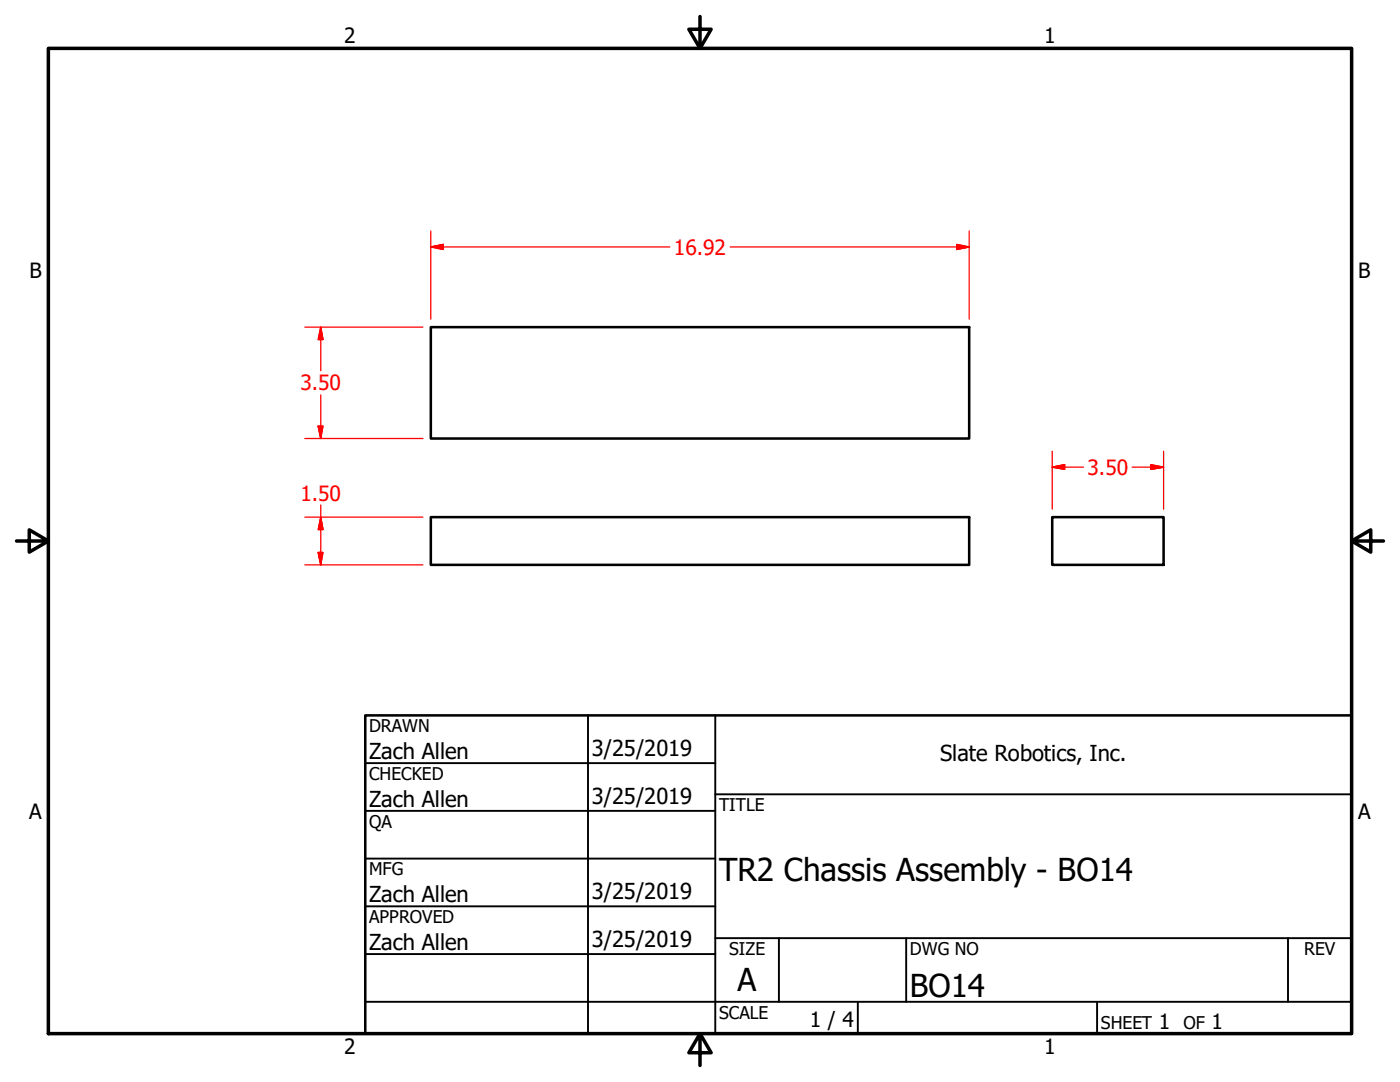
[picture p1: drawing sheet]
<svg xmlns="http://www.w3.org/2000/svg" width="279mm" height="216mm" viewBox="0 0 279 216" stroke-linecap="round" stroke-linejoin="round" font-family="sans-serif">
<!-- layer: Visible (ANSI) -->
<path d="M86 65.3h107.4v22.2h-107.4zM86 103.2h107.4v9.5h-107.4zM210 103.2h22.2v9.5h-22.2z" fill="none" stroke="#000" stroke-width=".51"/>
<!-- layer: Border (ANSI) -->
<path d="M9.7 9.7h260v196.5h-260zM139.7 3.3v6.4l-2.2-3.9h4.4l-2.2 3.9M3.3 107.9h6.4l-3.9-2.2v4.5l3.9-2.3M269.7 107.9l3.9 2.3v-4.5l-3.9 2.2h6.4M139.7 206.2l2.2 3.9h-4.4l2.2-3.9v6.4" fill="none" stroke="#000" stroke-width=".7"/>
<!-- layer: Title (ANSI) -->
<g fill="none" stroke="#000" stroke-width=".38">
<path d="M72.9 152.3h69.8M117.3 142.7v63.5M142.7 158.5h127M142.7 142.7v63.5M72.9 161.8h69.8M72.9 171.3h69.8M72.9 199.9h196.8M72.9 180.8h69.8M72.9 190.4h69.8M142.7 187.2h127M155.4 187.2v12.7M171.2 199.9v6.3"/>
<path d="M180.8 187.2v12.7M218.9 199.9v6.3M257 187.2v12.7"/>
</g>
<path d="M72.9 142.7h196.8v63.5h-196.8z" fill="none" stroke="#000" stroke-width=".51"/>
<!-- layer: Dimension (ANSI) -->
<g fill="none" stroke="#f00" stroke-width=".25">
<path d="M86 49.3l2.5-.5v1zM86 49.3h47.7M86 46.1v17.6M145.7 49.3h47.7M190.9 48.8l2.5 .5-2.5 .5zM193.4 46.1v17.6M60.8 65.3h23.6M64 65.3l.5 2.5h-1zM64 65.3v8.7M64 78.8v8.7M60.8 87.5h23.6M63.5 85h1l-.5 2.5z"/>
<path d="M210 93.2l2.5-.5v1zM210 93.2h6.2M210 90v11.6M225.9 93.2h6.3M229.7 92.7l2.5 .5-2.5 .5zM232.2 90v11.6M60.8 103.2h23.6M60.8 112.7h23.6M63.5 110.2h1l-.5 2.5zM64 103.2l.5 2.5h-1zM64 100.8v11.9"/>
</g>
<g fill="#f00" stroke="#f00" stroke-width=".25">
<path d="M64 103.2l.5 2.5z"/>
<path d="M64 103.2l.5 2.5h-1z"/>
<path d="M63.5 110.2l.5 2.5z"/>
<path d="M63.5 110.2h1l-.5 2.5z"/>
<path d="M86 49.3l2.5-.5z"/>
<path d="M86 49.3l2.5-.5v1z"/>
<path d="M190.9 49.8l2.5-.5z"/>
<path d="M190.9 48.8l2.5 .5-2.5 .5z"/>
<path d="M64 65.3l.5 2.5z"/>
<path d="M64 65.3l.5 2.5h-1z"/>
<path d="M63.5 85l.5 2.5z"/>
<path d="M63.5 85h1l-.5 2.5z"/>
<path d="M229.7 93.7l2.5-.5z"/>
<path d="M229.7 92.7l2.5 .5-2.5 .5z"/>
<path d="M210 93.2l2.5-.5z"/>
<path d="M210 93.2l2.5-.5v1z"/>
</g>
<g font-size="6.3">
<text x="143.5" y="175.7">TR2 Chassis Assembly - BO14</text>
<text x="147.2" y="197.7">A</text>
<text x="181.6" y="199">BO14</text>
</g>
<g font-size="4.4">
<text x="73.7" y="151.4">Zach Allen</text>
<text x="118.1" y="150.8">3/25/2019</text>
<text x="187.6" y="151.9">Slate Robotics, Inc.</text>
<text x="73.7" y="161">Zach Allen</text>
<text x="118.1" y="160.3">3/25/2019</text>
<text x="118.1" y="179.4">3/25/2019</text>
<text x="73.7" y="180">Zach Allen</text>
<text x="73.7" y="189.5">Zach Allen</text>
<text x="118.1" y="188.9">3/25/2019</text>
</g>
<g font-size="4.2">
<text x="68.7" y="8.6">2</text>
<text x="208.4" y="8.6">1</text>
<text x="5.9" y="55.5">B</text>
<text x="271.1" y="55.5">B</text>
<text x="5.8" y="163.4">A</text>
<text x="271" y="163.4">A</text>
<text x="161.6" y="204.9">1 / 4</text>
<text x="231.3" y="205.4">1</text>
<text x="241.8" y="205.4">1</text>
<text x="68.7" y="210.3">2</text>
<text x="208.4" y="210.3">1</text>
</g>
<g font-size="4.2" fill="#f00">
<text x="134.5" y="50.8">16.92</text>
<text x="59.9" y="77.9">3.50</text>
<text x="217" y="94.7">3.50</text>
<text x="59.9" y="99.9">1.50</text>
</g>
<g font-size="3.5">
<text x="73.7" y="146">DRAWN</text>
<text x="73.7" y="155.6">CHECKED</text>
<text x="143.5" y="161.8">TITLE</text>
<text x="73.7" y="165.2">QA</text>
<text x="73.7" y="174.7">MFG</text>
<text x="73.7" y="184.2">APPROVED</text>
<text x="145.5" y="190.6">SIZE</text>
<text x="181.6" y="190.6">DWG NO</text>
<text x="260.3" y="190.5">REV</text>
<text x="143.5" y="203.3">SCALE</text>
<text x="219.7" y="205.4">SHEET</text>
<text x="236.2" y="205.4">OF</text>
</g>
</svg>
